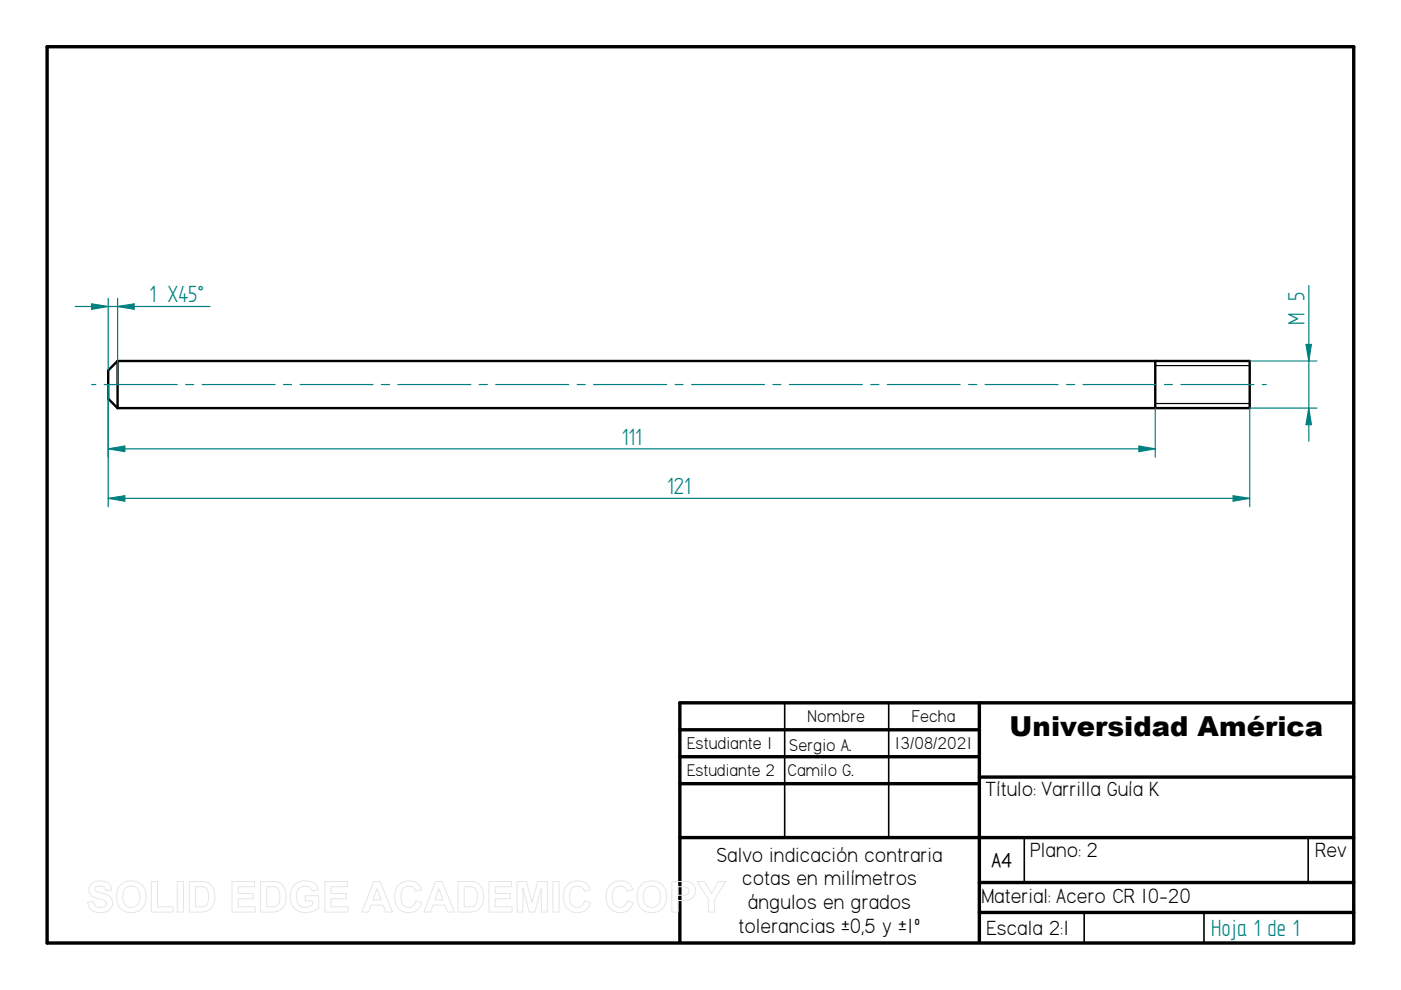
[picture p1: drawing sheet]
<svg xmlns="http://www.w3.org/2000/svg" width="297mm" height="210mm" viewBox="0 0 297 210" stroke-linecap="round" stroke-linejoin="round" font-family="sans-serif">
<path d="M10 9.9h277v190h-277zM144.1 154.7h63.5M207.6 149v50.8M287 149h-142.9v50.8M144.1 160.4h63.5M144.1 166.2h63.5M144.1 177.6h142.9M207.6 164.8h79.4M207.6 187.1h79.4M207.6 193.5h79.4" fill="none" stroke="#000" stroke-width=".72"/>
<path d="M166.4 149v28.6M188.4 149v28.6M217.2 177.7v9.4M277.4 177.7v9.4M229.9 193.5v6.3M255.3 193.5v6.3" fill="none" stroke="#000" stroke-width=".34"/>
<path d="M24.9 76.5h240.1v10h-240.1M24.9 76.5l-2 2v6l2 2M24.9 76.5v10M244.9 76.5v10" fill="none" stroke="#000" stroke-width=".51"/>
<path d="M244.9 77.5h20.1M244.9 85.6h20.1" fill="none" stroke="#000" stroke-width=".25"/>
<g fill="none" stroke="#008080" stroke-width=".25">
<path d="M19.4 81.5h.9M22.1 81.5h15.5M22.9 81.5v25.9M39.4 81.5h1.7M42.9 81.5h15.4M60.1 81.5h1.7M63.6 81.5h15.5M80.9 81.5h1.7M84.4 81.5h15.4M101.6 81.5h1.7M105.1 81.5h15.5M122.4 81.5h1.7"/>
<path d="M125.9 81.5h15.4M143.1 81.5h1.7M146.6 81.5h15.5M163.9 81.5h1.7M167.4 81.5h15.4M184.6 81.5h1.7M188.1 81.5h15.5M205.4 81.5h1.7M208.9 81.5h15.4M226.1 81.5h1.7M229.6 81.5h15.5M246.9 81.5h1.7"/>
<path d="M250.4 81.5h15.4M265 86.5v20.9M267.6 81.5h.9M261.4 105.1l3.6 .6-3.6 .6z"/>
</g>
<path d="M261.4 105.1l3.6 .6-3.6 .6z" fill="#008080"/>
<path d="M22.9 105.7l3.6-.6v1.2z" fill="none" stroke="#008080" stroke-width=".25"/>
<path d="M22.9 105.7l3.6-.6v1.2z" fill="#008080"/>
<path d="M22.9 81.5v15.4M241.5 94.6l3.4 .6-3.4 .6zM244.9 86.5v10.4M22.9 105.7h242.1" fill="none" stroke="#008080" stroke-width=".25"/>
<path d="M241.5 94.6l3.4 .6-3.4 .6z" fill="#008080"/>
<path d="M22.9 95.2l3.6-.6v1.2z" fill="none" stroke="#008080" stroke-width=".25"/>
<path d="M22.9 95.2l3.6-.6v1.2z" fill="#008080"/>
<path d="M265 76.5h14.2M22.9 95.2h222M265 86.5h14.2M277.5 86.5l.5 3.5h-1.1z" fill="none" stroke="#008080" stroke-width=".25"/>
<path d="M277.5 86.5l.5 3.5h-1.1z" fill="#008080"/>
<path d="M276.9 73h1.1l-.5 3.5z" fill="none" stroke="#008080" stroke-width=".25"/>
<path d="M276.9 73h1.1l-.5 3.5z" fill="#008080"/>
<path d="M19.4 64.4l3.5 .6-3.5 .6zM22.9 63.2v15.3M24.9 63.2v18.3M277.5 60.5v33.1" fill="none" stroke="#008080" stroke-width=".25"/>
<path d="M19.4 64.4l3.5 .6-3.5 .6z" fill="#008080"/>
<path d="M24.9 65l3.5-.6v1.2z" fill="none" stroke="#008080" stroke-width=".25"/>
<path d="M24.9 65l3.5-.6v1.2z" fill="#008080"/>
<path d="M16 65h28.5" fill="none" stroke="#008080" stroke-width=".25"/>
<g fill="none" stroke="#e6e6e6" stroke-width=".21">
<path d="M19.3 187.5a3.1 3.1 0 0 1 4 .1l.4 1.2h-1.3a1.28 1.28 0 0 0-1-.9 1.28 1.28 0 0 0-1.3 .5v.3a5.6 5.6 0 0 0 2.5 1 1.98 1.98 0 0 1 1.2 2.3 1.98 1.98 0 0 1-2.2 1.5 2.48 2.48 0 0 1-3-2.2l1.2-.1a1.44 1.44 0 0 0 1.3 1.2 1.44 1.44 0 0 0 1.5-.9 1.18 1.18 0 0 0-1.4-.9 2.36 2.36 0 0 1-2.4-2l.1-.7zM25.8 187.4a3.3 3.3 0 0 1 3.9 0 3.3 3.3 0 0 1 1.2 3.7 3.2 3.2 0 0 1-3.8 2.3 3.2 3.2 0 0 1-2.4-3.7 3 3 0 0 1 1.1-2.3zM26.5 188.4a1.87 1.87 0 0 1 2.2-.3 1.87 1.87 0 0 1 1 2 1.87 1.87 0 0 1-1.8 2.3 1.87 1.87 0 0 1-1.9-2.3l.1-.8zM32.1 186.9h1.3v5.4h3.3v1.1h-4.6zM37.6 186.9h1.3v6.5h-1.3zM40.1 186.9h2.4a2.79 2.79 0 0 1 3 3.3 2.79 2.79 0 0 1-2.9 3.2h-2.5zM41.4 188a2.64 2.64 0 0 1 2.5 .5 3.3 3.3 0 0 1-.3 3.6l-.8 .2h-1.4zM49.2 186.9h4.8v1.1h-3.5v1.4h3.2v1.1h-3.2v1.8h3.6v1.1h-4.9zM55.2 186.9h2.4a2.79 2.79 0 0 1 3.1 3.3 2.79 2.79 0 0 1-3 3.2h-2.5zM56.6 188a2.64 2.64 0 0 1 2.4 .5 3.3 3.3 0 0 1-.3 3.6l-.8 .2h-1.3zM62.3 187.7a3.6 3.6 0 0 1 4.6-.2l.6 1.1-1.3 .3a1.8 1.8 0 0 0-2.2-.9 1.8 1.8 0 0 0-1.2 2 2.01 2.01 0 0 0 1.1 2.2 2.01 2.01 0 0 0 2.3-.4v-.8h-1.5v-1.1h2.9v2.6a3.8 3.8 0 0 1-5.5-.3 4 4 0 0 1 .2-4.5zM68.9 186.9h4.8v1.1h-3.5v1.4h3.2v1.1h-3.2v1.8h3.6v1.1h-4.9z"/>
<path d="M79.2 186.9h1.4l2.6 6.5h-1.4l-.6-1.5h-2.5l-.6 1.5h-1.4zM79.9 188.4l.9 2.4h-1.7zM84.5 187.7a2.87 2.87 0 0 1 4.9 1l-1.3 .3a1.6 1.6 0 0 0-1.8-1.1 1.6 1.6 0 0 0-1.3 1.7 2.19 2.19 0 0 0 1.3 2.8 1.55 1.55 0 0 0 1.9-1.4l1.2 .4a2.93 2.93 0 0 1-3.4 2 2.93 2.93 0 0 1-2.3-3.2v-.6a3.2 3.2 0 0 1 .8-1.9zM92.3 186.9h1.4l2.6 6.5h-1.4l-.5-1.5h-2.6l-.5 1.5h-1.4zM93 188.4l.9 2.4h-1.7zM97.1 186.9h2.4a2.79 2.79 0 0 1 3 3.3 2.79 2.79 0 0 1-2.9 3.2h-2.5zM98.4 188a2.64 2.64 0 0 1 2.4 .5 3.3 3.3 0 0 1-.2 3.6l-.9 .2h-1.3zM103.7 186.9h4.8v1.1h-3.5v1.4h3.2v1.1h-3.2v1.8h3.6v1.1h-4.9zM109.6 186.9h2l1.2 4.4 1.2-4.4h2v6.5h-1.2v-5.1l-1.4 5.1h-1.2l-1.3-5.1v5.1h-1.3zM117.2 186.9h1.3v6.5h-1.3zM120.3 187.7a2.87 2.87 0 0 1 4.8 1l-1.2 .3a1.6 1.6 0 0 0-1.9-1.1 1.6 1.6 0 0 0-1.2 1.7 2.19 2.19 0 0 0 1.3 2.8 1.55 1.55 0 0 0 1.8-1.4l1.3 .4a2.93 2.93 0 0 1-3.5 2 2.93 2.93 0 0 1-2.2-3.2v-.6a3.2 3.2 0 0 1 .8-1.9zM129.3 187.7a2.87 2.87 0 0 1 4.9 1l-1.2 .3a1.6 1.6 0 0 0-1.9-1.1 1.6 1.6 0 0 0-1.3 1.7 2.19 2.19 0 0 0 1.3 2.8 1.55 1.55 0 0 0 1.9-1.4l1.2 .4a2.93 2.93 0 0 1-3.4 2 2.93 2.93 0 0 1-2.3-3.2l.1-.6a3.2 3.2 0 0 1 .7-1.9z"/>
<path d="M136.2 187.4a3.3 3.3 0 0 1 3.9 0 3.3 3.3 0 0 1 1.1 3.7 3.2 3.2 0 0 1-3.7 2.3 3.2 3.2 0 0 1-2.4-3.7 3 3 0 0 1 1.1-2.3zM136.9 188.4a1.87 1.87 0 0 1 2.2-.3 1.87 1.87 0 0 1 .9 2 1.87 1.87 0 0 1-1.8 2.3 1.87 1.87 0 0 1-1.8-2.3l.1-.8zM142.4 186.9h2.1a2.5 2.5 0 0 1 2.7 1 2.08 2.08 0 0 1-.1 2.2 2.08 2.08 0 0 1-2.1 .8h-1.2v2.5h-1.4zM143.8 188h.6a1.28 1.28 0 0 1 1.7 .9 1.22 1.22 0 0 1-1.6 .9h-.7zM147.8 186.9h1.5l1.6 2.5 1.4-2.5h1.6l-2.4 3.7v2.8h-1.3v-2.8z"/>
</g>
<text font-size="5.8" x="214" y="156.1">Universidad América</text>
<g font-size="5.6" fill="#008080">
<text x="31.7" y="64.1">1 X45°</text>
<text x="276.6" y="68.9" transform="rotate(-90 276.6 68.9)">M 5</text>
<text x="131.8" y="94.3">111</text>
<text x="141.4" y="104.8">121</text>
<text x="256.8" y="198.4">Hoja 1 de 1</text>
</g>
<g font-size="4.9">
<text x="208.9" y="168.8">Título: Varrilla Guía K</text>
<text x="151.9" y="182.7">Salvo indicación contraria</text>
<text x="218.4" y="181.6">Plano: 2</text>
<text x="278.8" y="181.6">Rev</text>
<text x="157.3" y="187.7">cotas en milímetros</text>
<text x="208.1" y="191.5">Material: Acero CR 10-20</text>
<text x="156.6" y="197.8">tolerancias ±0,5 y ±1º</text>
<text x="158.6" y="192.7">ángulos en grados</text>
<text x="209.2" y="198.2">Escala 2:1</text>
</g>
<text font-size="4.7" x="210.2" y="183.9">A4</text>
<g font-size="4.1">
<text x="171.2" y="153.2">Nombre</text>
<text x="193.3" y="153.2">Fecha</text>
<text x="145.7" y="158.9">Estudiante 1</text>
<text x="167.3" y="159.2">Sergio A.</text>
<text x="189.7" y="158.8">13/08/2021</text>
<text x="145.7" y="164.5">Estudiante 2</text>
<text x="167" y="164.5">Camilo G.</text>
</g>
</svg>
